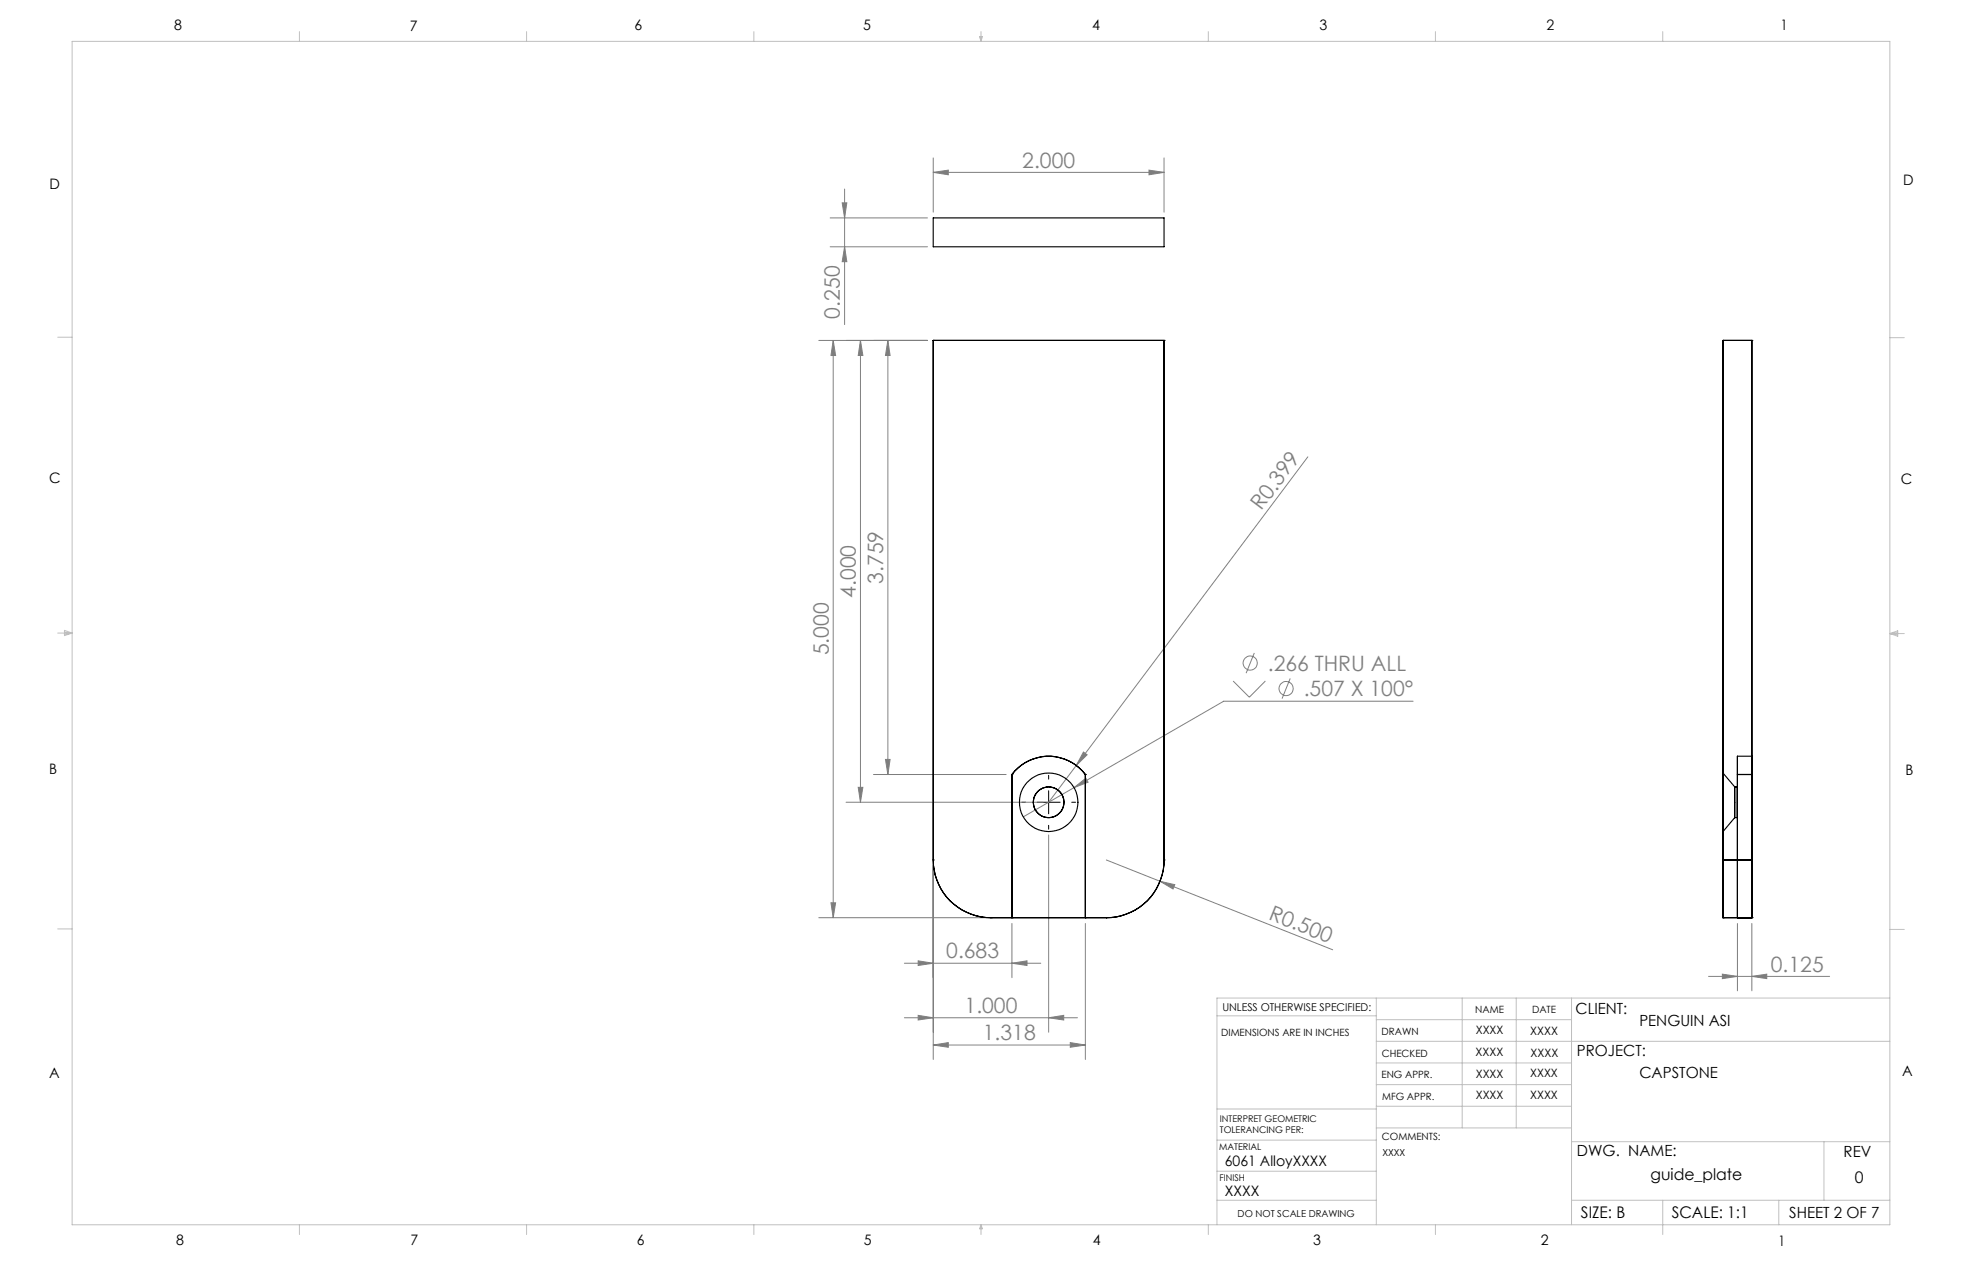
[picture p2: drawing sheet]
<svg xmlns="http://www.w3.org/2000/svg" width="432mm" height="279mm" viewBox="0 0 432 279" stroke-linecap="round" stroke-linejoin="round" font-family="sans-serif">
<g fill="none" stroke="#808080" stroke-width=".22">
<path d="M205.4 37.9l3.3-.5v1.1zM205.4 34.7v12M205.4 37.9h50.8M252.9 37.4l3.3 .5-3.3 .6zM256.2 34.7v12M182.7 54.3h21.4M182.7 47.9h21.4M185.3 44.6h1.1l-.5 3.3zM185.9 41.6v29.8M185.9 54.3l.5 3.3h-1.1zM180.2 74.9h23.9M183.4 74.9v127"/>
<path d="M183.4 74.9l.5 3.3h-1zM189.4 74.9v101.6M189.4 74.9l.5 3.3h-1zM195.4 74.9v95.5M195.4 74.9l.5 3.3h-1zM287.8 100.5l-50.9 67.9M271.4 149.8l3.6 3.6 3.5-3.6M276 143.7l-1.8 4.4M284 149.3l-1.8 4.4M311 154.3h-41.7l-44.1 25.4M186.2 176.5h43.3M188.9 173.2h1l-.5 3.3z"/>
<path d="M192.2 170.4h29.2M194.9 167.1h1l-.5 3.3zM236.4 173.3l2.6-2.1 .5 .9zM236.9 168.4l-6.1 8.1M238.4 165.5l.9 .6-2.4 2.3zM182.9 198.6h1l-.5 3.3zM205.4 190.5v42.6M230.8 183.7v43.4M243.5 189.2l49.8 19.8M255.3 193.9l3.3 .7-.4 1zM180.2 201.9h36.6M199 211.9h30.1"/>
<path d="M202.1 211.4l3.3 .5-3.3 .5zM222.7 211.9l3.3-.5v1zM222.7 203.2v11.9M238.9 203.2v29.9M376 214.8h26.7M379.1 214.3l3.3 .5-3.3 .5zM382.4 203.2v14.8M385.6 214.8l3.2-.5v1zM385.6 203.2v14.8M199 223.9h38.1M202.1 223.4l3.3 .5-3.3 .5zM205.4 229.9l3.3-.5v1z"/>
<path d="M205.4 229.9h33.5M230.8 223.9l3.3-.5v1zM235.5 229.4l3.4 .5-3.4 .5z"/>
<circle cx="275.2" cy="145.9" r="1.55"/>
<circle cx="283.1" cy="151.5" r="1.55"/>
</g>
<path d="M224.9 176.5h.8M228.2 176.5h5.1M230.8 170.6v.8M230.8 174v5M235.9 176.5h.8M230.8 181.6v.8" fill="none" stroke="#000" stroke-width=".22"/>
<g fill="none" stroke="#c0c0c0" stroke-width=".22">
<path d="M15.9 9.1h400v260.4h-400zM65.9 6.9v2.2M115.9 6.9v2.2M165.9 6.9v2.2M215.6 8h.6l-.3 1.1zM215.7 8l.2 1.1M215.9 6.9v2.2M216 8l-.1 1.1M265.9 6.9v2.2M315.9 6.9v2.2M365.9 6.9v2.2M12.7 74.2h3.2"/>
<path d="M415.9 74.3h3.2M12.7 139.3h3.2M14.2 139.1l1.7 .2M14.2 138.7l1.7 .6-1.7 .5zM15.9 139.3l-1.7 .3M415.9 139.4h3.2M415.9 139.4l1.8-.6v1.2zM415.9 139.4l1.8 .3M417.7 139.2l-1.8 .2M12.7 204.4h3.2M302.9 219.6v49.9M321.8 219.6v28.5"/>
<path d="M333.7 219.6v28.5M345.9 219.6v49.9M415.9 204.5h3.2M415.9 219.6h-148.1v49.9M267.8 223.5h35.1M302.9 229.1h113M302.9 233.9h43M302.9 224.3h43M302.9 238.6h43M267.8 257.7h35.1M267.8 250.8h35.1M267.8 244h35.1"/>
<path d="M302.9 248.1h43M302.9 243.4h43M345.9 251.2h70M401.4 251.2v12.9M65.9 269.5v2.1M115.9 269.5v2.1M165.9 269.5v2.1M215.9 269.5v2.1M215.9 269.5l.3 .8h-.6zM265.9 269.5v2.1M267.8 264.1h35.1M315.9 269.5v2.1"/>
<path d="M345.9 264.1h70M365.9 264.1v7.5M391.5 264.1v5.4"/>
</g>
<g fill="#808080">
<path d="M236.4 173.3l2.6-2.1 .5 .9z"/>
<path d="M238.4 165.5l.9 .6-2.4 2.3z"/>
<path d="M255.3 193.9l3.3 .7-.4 1z"/>
<path d="M385.6 214.8l3.2-.5v1zM379.1 214.3l3.3 .5-3.3 .5zM252.9 37.4l3.3 .5-3.3 .6zM205.4 37.9l3.3-.5v1.1z"/>
<path d="M182.9 198.6h1l-.5 3.3zM183.4 74.9l.5 3.3h-1zM185.9 54.3l.5 3.3h-1.1zM185.3 44.6h1.1l-.5 3.3z"/>
<path d="M195.4 74.9l.5 3.3h-1zM194.9 167.1h1l-.5 3.3zM189.4 74.9l.5 3.3h-1zM188.9 173.2h1l-.5 3.3z"/>
<path d="M202.1 211.4l3.3 .5-3.3 .5zM222.7 211.9l3.3-.5v1zM202.1 223.4l3.3 .5-3.3 .5zM230.8 223.9l3.3-.5v1zM205.4 229.9l3.3-.5v1zM235.5 229.4l3.4 .5-3.4 .5z"/>
</g>
<g fill="none" stroke="#000" stroke-width=".25">
<path d="M205.4 47.9h50.8v6.4h-50.8zM205.4 74.9h.1M205.4 74.9v114.3M205.4 74.9h50.8M256.2 74.9h.1M256.2 74.9v114.3M379.2 74.9h.1M379.2 74.9h6.4M379.2 74.9v114.3M385.6 74.9h.1M385.6 74.9v127M222.7 170.4a10.1 10.1 0 0 1 16.2 0"/>
<path d="M222.7 170.4h.1M222.7 170.4v31.5M238.9 170.4h.1M238.9 170.4v31.5M379.2 170.1v12.9zM379.2 170.1l2.6 3h.6M381.8 173.1v6.8zM382.4 166.4v4zM382.4 173.1v6.8zM382.4 166.4h3.2M382.4 179.9h-.6l-2.6 3.1M382.4 170.4v31.5"/>
<path d="M382.4 170.4h3.2M385.6 166.4v4zM205.4 189.2a12.6 12.6 0 0 0 12.7 12.7M205.4 189.2h.1M256.2 189.2a12.6 12.6 0 0 1-12.7 12.7M256.2 189.2h.1M379.2 189.2h6.4v12.7M379.2 189.2v12.7M218.1 201.9h.1M218.1 201.9h25.4M222.7 201.9h.1M238.9 201.9h.1"/>
<path d="M243.5 201.9h.1M379.2 201.9h.1M379.2 201.9h6.4M382.4 201.9h.1M385.6 201.9h.1"/>
<circle cx="230.8" cy="176.5" r="3.4"/>
<circle cx="230.8" cy="176.5" r="6.4"/>
</g>
<g font-size="4.7" fill="#808080">
<text x="225" y="36.9">2.000</text>
<text x="184.9" y="70.1" transform="rotate(-90 184.9 70.1)">0.250</text>
<text x="277.6" y="112.5" transform="rotate(-53 277.6 112.5)">R0.399</text>
<text x="188.4" y="131.5" transform="rotate(-90 188.4 131.5)">4.000</text>
<text x="194.4" y="128.4" transform="rotate(-90 194.4 128.4)">3.759</text>
<text x="182.4" y="144.2" transform="rotate(-90 182.4 144.2)">5.000</text>
<text x="279" y="147.6">.266 THRU ALL</text>
<text x="286.9" y="153.2">.507 X 100°</text>
<text x="279" y="202.2" transform="rotate(22 279 202.2)">R0.500</text>
<text x="208.3" y="210.9">0.683</text>
<text x="389.7" y="213.8">0.125</text>
<text x="212.3" y="222.9">1.000</text>
<text x="216.3" y="228.9">1.318</text>
</g>
<g font-size="3.5">
<text x="363.3" y="259.6">guide_plate</text>
<text x="408.2" y="260.2">0</text>
<text x="347.9" y="268">SIZE: B</text>
<text x="367.9" y="268">SCALE: 1:1</text>
</g>
<g font-size="3.4">
<text x="346.8" y="223.1">CLIENT:</text>
<text x="360.8" y="225.8">PENGUIN ASI</text>
<text x="347.1" y="232.3">PROJECT:</text>
<text x="360.8" y="237.1">CAPSTONE</text>
<text x="347.1" y="254.2">DWG. NAME:</text>
<text x="405.7" y="254.5">REV</text>
<text x="393.8" y="267.9">SHEET 2 OF 7</text>
</g>
<g font-size="3.2">
<text x="38.3" y="6.7">8</text>
<text x="90.2" y="6.7">7</text>
<text x="139.7" y="6.5">6</text>
<text x="190" y="6.5">5</text>
<text x="240.4" y="6.5">4</text>
<text x="290.4" y="6.7">3</text>
<text x="340.4" y="6.5">2</text>
<text x="391.9" y="6.7">1</text>
<text x="10.9" y="41.6">D</text>
<text x="418.9" y="40.7">D</text>
<text x="10.9" y="106.3">C</text>
<text x="418.4" y="106.4">C</text>
<text x="10.8" y="170.2">B</text>
<text x="419.4" y="170.6">B</text>
<text x="10.8" y="237.2">A</text>
<text x="418.6" y="236.8">A</text>
<text x="269.6" y="256.5">6061 AlloyXXXX</text>
<text x="269.6" y="263.2">XXXX</text>
<text x="38.8" y="273.8">8</text>
<text x="90.4" y="273.8">7</text>
<text x="140.2" y="273.8">6</text>
<text x="190.1" y="273.9">5</text>
<text x="240.5" y="273.8">4</text>
<text x="289" y="273.9">3</text>
<text x="339.1" y="273.8">2</text>
<text x="391.4" y="274.1">1</text>
</g>
<g font-size="2.5">
<text x="324.8" y="227.6">XXXX</text>
<text x="336.8" y="227.7">XXXX</text>
<text x="324.8" y="232.3">XXXX</text>
<text x="336.8" y="232.5">XXXX</text>
<text x="324.8" y="237.1">XXXX</text>
<text x="336.8" y="237">XXXX</text>
<text x="324.8" y="241.9">XXXX</text>
<text x="336.8" y="241.8">XXXX</text>
</g>
<text font-size="2.4" x="269" y="222.4">UNLESS OTHERWISE SPECIFIED:</text>
<g font-size="2.2">
<text x="268.8" y="228">DIMENSIONS ARE IN INCHES</text>
<text x="304.1" y="227.7">DRAWN</text>
<text x="324.7" y="222.9">NAME</text>
<text x="337.2" y="222.9">DATE</text>
<text x="304.1" y="232.6">CHECKED</text>
<text x="304" y="237.2">ENG APPR.</text>
<text x="304.2" y="241.9">MFG APPR.</text>
<text x="304.1" y="250.9">COMMENTS:</text>
</g>
<g font-size="2.1">
<text x="304.2" y="254.3">XXXX</text>
<text x="272.4" y="267.8">DO NOT SCALE DRAWING</text>
</g>
<g font-size="2">
<text x="268.5" y="246.8">INTERPRET GEOMETRIC</text>
<text x="268.5" y="249.4">TOLERANCING PER:</text>
<text x="268.3" y="252.9">MATERIAL</text>
<text x="268.4" y="259.7">FINISH</text>
</g>
</svg>
